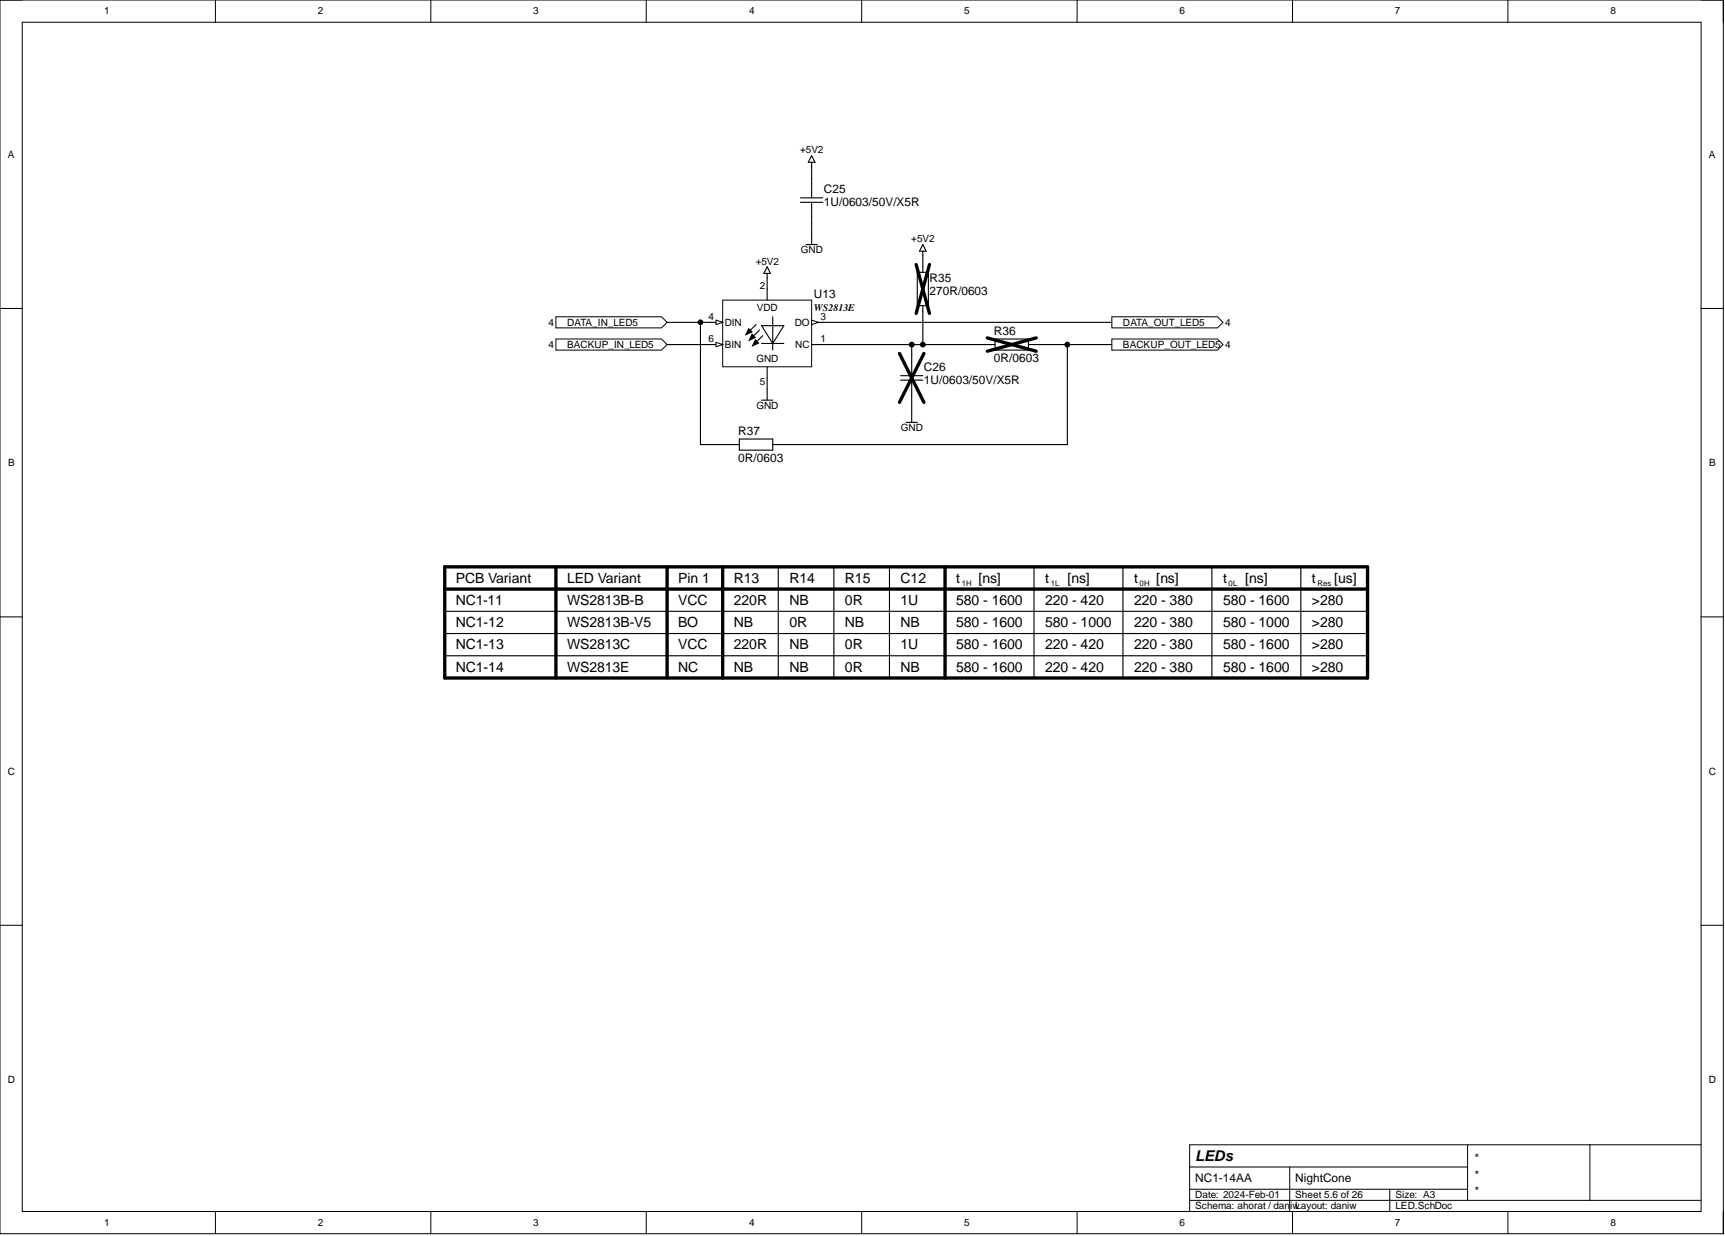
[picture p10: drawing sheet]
<svg xmlns="http://www.w3.org/2000/svg" width="393mm" height="282mm" viewBox="0 0 393 282" stroke-linecap="round" stroke-linejoin="round" font-family="sans-serif">
<g fill="none" stroke="#000" stroke-width=".23">
<path d="M0 0h393v281.3h-393zM0 0h5.1M5.1 5.1h382.8v271.2h-382.8zM49.1 0v5.1M98.2 0v5.1M147.4 0v5.1M196.5 0v5.1M245.6 0v5.1M294.7 0v5.1M343.8 0v5.1M387.9 0h5.1v5.1M0 70.3h5.1"/>
<path d="M387.9 70.3h5.1M0 140.7h5.1M387.9 140.7h5.1M0 211h5.1M387.9 211h5.1M49.1 276.3v5M98.2 276.3v5M147.4 276.3v5M196.5 276.3v5M245.6 276.3v5M271.3 266.1h63.4M271.3 273.7h116.6"/>
<path d="M271.3 271.2h63.4M294.1 266.1v10.2M294.7 276.3v5M316.9 271.2v5.1M334.7 261.1v12.6M343.8 276.3v5M362.5 261.1v12.6M387.9 261.1h-116.6v15.2M393 276.3v5"/>
</g>
<path d="M126.8 72.2h24l1.3 1.3-1.3 1.3h-24z" fill-rule="evenodd" fill="#fff"/>
<path d="M126.8 72.2h24l1.3 1.3-1.3 1.3h-24z" fill="none" stroke="#000" stroke-width=".23"/>
<path d="M174.9 62.4v1M174.9 60.8l.8 1.6h-1.5zM173.7 91.3h2.5M174.9 88.7v2.6" fill="none" stroke="#000" stroke-width=".25"/>
<path d="M164.8 68.4h20.3v15.2h-20.3z" fill-rule="evenodd" fill="#fff"/>
<path d="M164.8 68.4h20.3v15.2h-20.3z" fill="none" stroke="#000" stroke-width=".23"/>
<path d="M174.9 65.9v2.5M185.1 78.6h2.5M185.1 73.5h2.5" fill="none" stroke="#000" stroke-width=".25"/>
<path d="M185.1 73l1.5 .5-1.5 .5z" fill="#fff"/>
<path d="M185.1 73l1.5 .5-1.5 .5z" fill="none" stroke="#000" stroke-width=".23"/>
<path d="M162.3 73.5h2.5" fill="none" stroke="#000" stroke-width=".25"/>
<path d="M163.3 73l1.5 .5-1.5 .5z" fill="#fff"/>
<path d="M163.3 73l1.5 .5-1.5 .5z" fill="none" stroke="#000" stroke-width=".23"/>
<path d="M162.3 78.6h2.5M174.9 83.6v2.6" fill="none" stroke="#000" stroke-width=".25"/>
<path d="M163.3 78.1l1.5 .5-1.5 .5z" fill="#fff"/>
<path d="M163.3 78.1l1.5 .5-1.5 .5z" fill="none" stroke="#000" stroke-width=".23"/>
<g fill="none" stroke="#000" stroke-width=".25">
<path d="M182.5 45.1h5.1M182.5 46.1h5.1M183.8 55.8h2.5M185.1 40.6v4.5M185.1 46.1v4.6M185.1 53.2v2.6M170.7 75l.7 .7-1.3 .6zM171.5 76.2l.7 .8-1.3 .6zM172.3 77.5l.7 .7-1.4 .7zM172.4 74l-2 2M173.2 75.3l-2.1 2M173.7 78.3h5"/>
<path d="M173.7 74.3h5l-2.5 4zM173.9 76.6l-2 2M176.2 72.2v7.6M209.2 62.1h2.5v7.6h-2.5zM210.4 60.8v1.3M210.4 69.7v1.3M225.6 78.6h1.3M226.9 77.3h7.6v2.5h-7.6zM234.5 78.6h1.3M205.4 85.7h5M205.4 86.7h5M206.6 96.3h2.6"/>
<path d="M207.9 81.1v4.6M207.9 86.7v4.6M207.9 93.8v2.5M167.3 101.4h1.3M168.6 100.1h7.6v2.6h-7.6zM176.2 101.4h1.3"/>
</g>
<path d="M170.7 75l.7 .7-1.3 .6zM171.5 76.2l.7 .8-1.3 .6zM172.3 77.5l.7 .7-1.4 .7z" fill="#000"/>
<path d="M208.9 60.3l3 11.2M211.9 60.3l-3 11.2M225.1 77.1l11.2 3M236.3 77.1l-11.2 3M205.1 80.6l5.6 11.2M210.7 80.6l-5.6 11.2" fill="none" stroke="#000" stroke-width=".76"/>
<path d="M126.8 77.3h24l1.3 1.3-1.3 1.2h-24z" fill-rule="evenodd" fill="#fff"/>
<path d="M126.8 77.3h24l1.3 1.3-1.3 1.2h-24z" fill="none" stroke="#000" stroke-width=".23"/>
<path d="M253.5 72.2h24.1l1.3 1.3-1.3 1.3h-24.1z" fill-rule="evenodd" fill="#fff"/>
<path d="M253.5 72.2h24.1l1.3 1.3-1.3 1.3h-24.1z" fill="none" stroke="#000" stroke-width=".23"/>
<path d="M253.5 77.3h24.1l1.3 1.3-1.3 1.2h-24.1z" fill-rule="evenodd" fill="#fff"/>
<g fill="none" stroke="#000" stroke-width=".23">
<path d="M253.5 77.3h24.1l1.3 1.3-1.3 1.2h-24.1z"/>
<circle cx="159.7" cy="73.5" r=".51"/>
<circle cx="207.9" cy="78.6" r=".51"/>
<circle cx="210.4" cy="78.6" r=".51"/>
<circle cx="243.4" cy="78.6" r=".51"/>
</g>
<g fill="none" stroke="#000" stroke-width=".25">
<path d="M185.1 35.5l.7 1.5h-1.5zM185.1 37v3.6M185.1 50.7v2.5M210.4 55.8l.8 1.5h-1.5zM210.4 57.3v3.5M152.1 73.5h10.2M152.1 78.6h10.2M159.7 73.5v27.9h7.6M174.9 63.4v2.5M187.6 78.6h20.3M187.6 73.5h65.9M207.9 78.6h17.7"/>
<path d="M207.9 78.6v2.5M210.4 71v7.6M235.8 78.6h17.7M243.4 78.6v22.8h-65.9M174.9 86.2v2.5M207.9 91.3v2.5M101.4 139.4h210.4M177.5 129.3v25.3M190.1 129.3v25.3M202.8 129.3v25.3M235.8 129.3v25.3M256.1 129.3v25.3"/>
<path d="M276.3 129.3v25.3M296.6 129.3v25.3M101.4 144.5h210.4M101.4 149.5h210.4"/>
</g>
<path d="M101.4 134.3h210.4M101.4 129.3h210.4v25.3h-210.4zM126.8 129.3v25.3M152.1 129.3v25.3M164.8 129.3v25.3M215.5 129.3v25.3" fill="none" stroke="#000" stroke-width=".76"/>
<g fill="#000">
<circle cx="159.7" cy="73.5" r=".51"/>
<circle cx="207.9" cy="78.6" r=".51"/>
<circle cx="210.4" cy="78.6" r=".51"/>
<circle cx="243.4" cy="78.6" r=".51"/>
</g>
<text font-size="3.4" x="272.5" y="264.9">LEDs</text>
<g font-size="3.2">
<text x="103.9" y="132.9">PCB Variant</text>
<text x="103.9" y="138">NC1-11</text>
<text x="129.3" y="132.9">LED Variant</text>
<text x="129.3" y="138">WS2813B-B</text>
<text x="154.7" y="132.9">Pin 1</text>
<text x="154.7" y="138">VCC</text>
<text x="167.3" y="132.9">R13</text>
<text x="167.3" y="138">220R</text>
<text x="180" y="132.9">R14</text>
<text x="180" y="138">NB</text>
<text x="192.7" y="132.9">R15</text>
<text x="192.7" y="138">0R</text>
<text x="205.4" y="132.9">C12</text>
<text x="205.4" y="138">1U</text>
<text x="218" y="132.9">t</text>
<text x="218" y="138">580 - 1600</text>
<text x="223.1" y="132.9">[ns]</text>
<text x="238.3" y="132.9">t</text>
<text x="238.3" y="138">220 - 420</text>
<text x="243.4" y="132.9">[ns]</text>
<text x="258.6" y="132.9">t</text>
<text x="258.6" y="138">220 - 380</text>
<text x="263.7" y="132.9">[ns]</text>
<text x="278.9" y="132.9">t</text>
<text x="278.9" y="138">580 - 1600</text>
<text x="284" y="132.9">[ns]</text>
<text x="299.2" y="132.9">t</text>
<text x="299.2" y="138">&gt;280</text>
<text x="304.2" y="132.9">[us]</text>
<text x="103.9" y="143">NC1-12</text>
<text x="129.3" y="143">WS2813B-V5</text>
<text x="154.7" y="143">BO</text>
<text x="167.3" y="143">NB</text>
<text x="180" y="143">0R</text>
<text x="192.7" y="143">NB</text>
<text x="205.4" y="143">NB</text>
<text x="218" y="143">580 - 1600</text>
<text x="238.3" y="143">580 - 1000</text>
<text x="258.6" y="143">220 - 380</text>
<text x="278.9" y="143">580 - 1000</text>
<text x="299.2" y="143">&gt;280</text>
<text x="103.9" y="148.1">NC1-13</text>
<text x="129.3" y="148.1">WS2813C</text>
<text x="154.7" y="148.1">VCC</text>
<text x="167.3" y="148.1">220R</text>
<text x="180" y="148.1">NB</text>
<text x="192.7" y="148.1">0R</text>
<text x="205.4" y="148.1">1U</text>
<text x="218" y="148.1">580 - 1600</text>
<text x="238.3" y="148.1">220 - 420</text>
<text x="258.6" y="148.1">220 - 380</text>
<text x="278.9" y="148.1">580 - 1600</text>
<text x="299.2" y="148.1">&gt;280</text>
<text x="103.9" y="153.2">NC1-14</text>
<text x="129.3" y="153.2">WS2813E</text>
<text x="154.7" y="153.2">NC</text>
<text x="167.3" y="153.2">NB</text>
<text x="180" y="153.2">NB</text>
<text x="192.7" y="153.2">0R</text>
<text x="205.4" y="153.2">NB</text>
<text x="218" y="153.2">580 - 1600</text>
<text x="238.3" y="153.2">220 - 420</text>
<text x="258.6" y="153.2">220 - 380</text>
<text x="278.9" y="153.2">580 - 1600</text>
<text x="299.2" y="153.2">&gt;280</text>
</g>
<g font-size="2.7">
<text x="187.9" y="44">C25</text>
<text x="187.9" y="47.1">1U/0603/50V/X5R</text>
<text x="211.9" y="64.3">R35</text>
<text x="185.6" y="67.8">U13</text>
<text x="211.9" y="67.3">270R/0603</text>
<text x="226.7" y="76.5">R36</text>
<text x="226.7" y="82.5">0R/0603</text>
<text x="210.7" y="84.6">C26</text>
<text x="210.7" y="87.6">1U/0603/50V/X5R</text>
<text x="168.3" y="99.3">R37</text>
<text x="168.3" y="105.4">0R/0603</text>
<text x="272.5" y="269.6">NC1-14AA</text>
<text x="295.4" y="269.6">NightCone</text>
<text x="335.9" y="265">*</text>
<text x="335.9" y="268.8">*</text>
<text x="335.9" y="272.6">*</text>
</g>
<g font-size="2.3">
<text x="23.7" y="3.3">1</text>
<text x="72.5" y="3.3">2</text>
<text x="121.6" y="3.3">3</text>
<text x="170.8" y="3.3">4</text>
<text x="219.9" y="3.3">5</text>
<text x="269" y="3.3">6</text>
<text x="318.1" y="3.3">7</text>
<text x="367.3" y="3.3">8</text>
<text x="1.8" y="36">A</text>
<text x="182.5" y="35">+5V2</text>
<text x="389.7" y="36">A</text>
<text x="182.6" y="57.8">GND</text>
<text x="207.8" y="55.3">+5V2</text>
<text x="172.3" y="60.3">+5V2</text>
<text x="173.2" y="65.9">2</text>
<text x="172.6" y="71">VDD</text>
<text x="185.6" y="71">WS2813E</text>
<text x="125.1" y="74.3">4</text>
<text x="129.3" y="74.3">DATA_IN_LED5</text>
<text x="161.6" y="73">4</text>
<text x="165.3" y="74.3">DIN</text>
<text x="181.3" y="74.3">DO</text>
<text x="187.1" y="73">3</text>
<text x="256.1" y="74.3">DATA_OUT_LED5</text>
<text x="279.4" y="74.3">4</text>
<text x="125.1" y="79.3">4</text>
<text x="129.3" y="79.3">BACKUP_IN_LED5</text>
<text x="161.6" y="78.1">6</text>
<text x="165.3" y="79.3">BIN</text>
<text x="172.5" y="82.6">GND</text>
<text x="181.4" y="79.3">NC</text>
<text x="187.1" y="78.1">1</text>
<text x="256.1" y="79.3">BACKUP_OUT_LED5</text>
<text x="279.4" y="79.3">4</text>
<text x="173.2" y="87.7">5</text>
<text x="172.5" y="93.3">GND</text>
<text x="205.4" y="98.3">GND</text>
<text x="1.9" y="106.3">B</text>
<text x="389.8" y="106.3">B</text>
<text x="1.8" y="176.7">C</text>
<text x="389.7" y="176.7">C</text>
<text x="1.8" y="247">D</text>
<text x="389.7" y="247">D</text>
<text x="272.5" y="273.2">Date: 2024-Feb-01</text>
<text x="272.5" y="275.8">Schema: ahorat / daniwLayout: daniw</text>
<text x="295.4" y="273.2">Sheet 5.6 of 26</text>
<text x="318.2" y="275.8">LED.SchDoc</text>
<text x="318.2" y="273.2">Size: A3</text>
<text x="23.7" y="279.6">1</text>
<text x="72.5" y="279.6">2</text>
<text x="121.6" y="279.6">3</text>
<text x="170.8" y="279.6">4</text>
<text x="219.9" y="279.6">5</text>
<text x="269" y="279.6">6</text>
<text x="318.1" y="279.6">7</text>
<text x="367.3" y="279.6">8</text>
</g>
<g font-size="1.8">
<text x="219.3" y="133.7">1H</text>
<text x="239.6" y="133.7">1L</text>
<text x="259.9" y="133.7">0H</text>
<text x="280.1" y="133.7">0L</text>
<text x="300.4" y="133.7">Res</text>
</g>
</svg>
